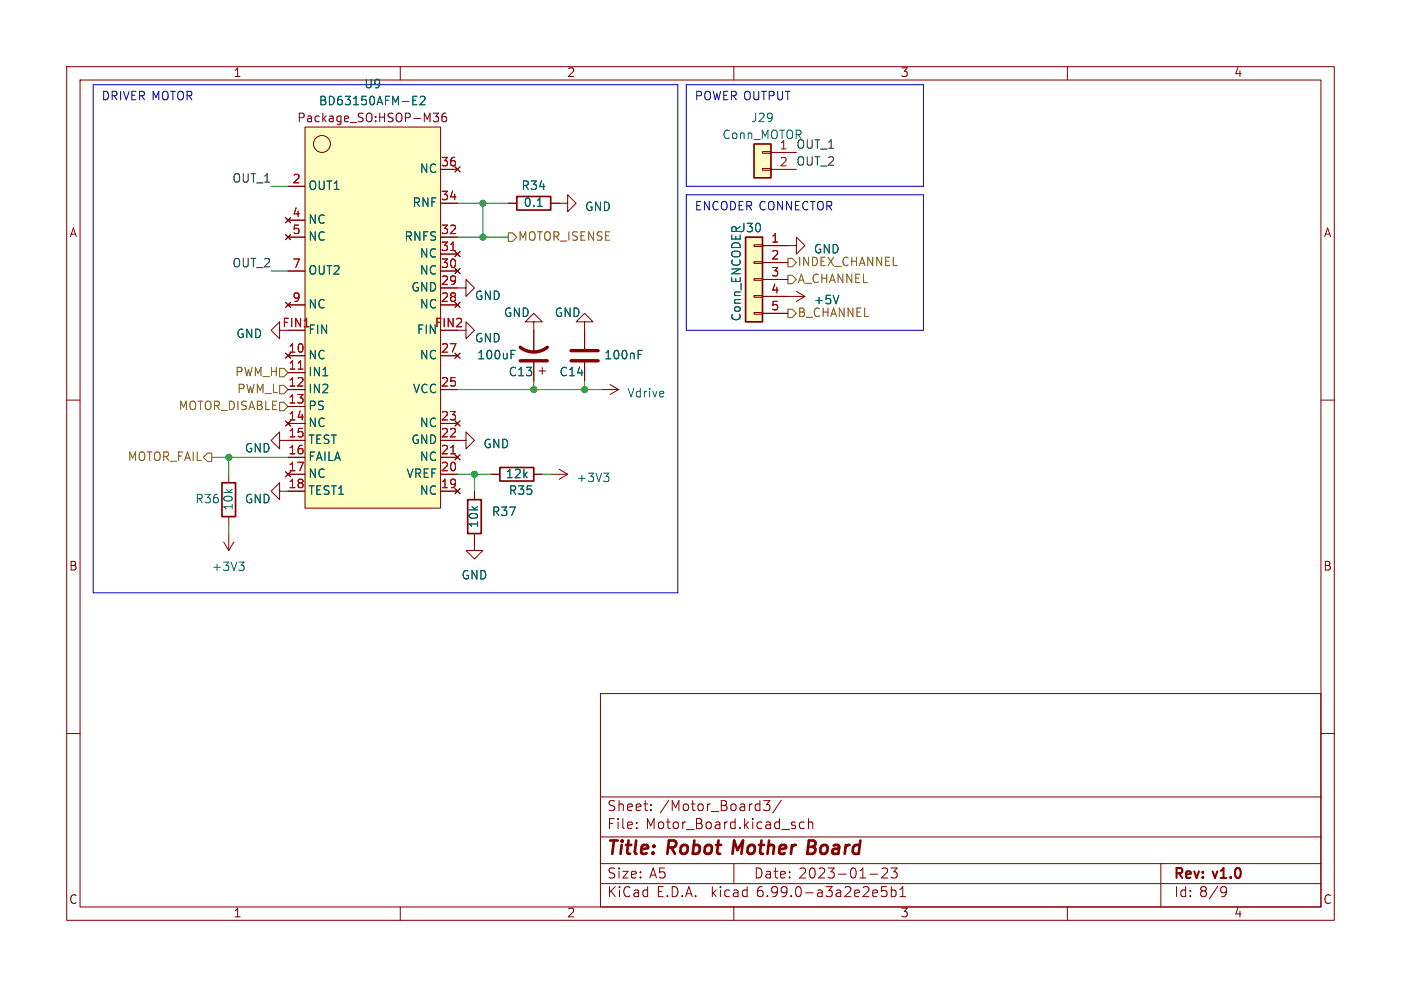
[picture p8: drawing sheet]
<svg xmlns="http://www.w3.org/2000/svg" width="210mm" height="148mm" viewBox="0 0 210 148" stroke-linecap="round" stroke-linejoin="round" font-family="sans-serif">
<g fill="none" stroke="#840000" stroke-width=".15">
<path d="M10 10h190v128h-190zM12 12h186v124h-186zM45.7 19.1h20.3v57.1h-20.3zM60 10v2M110 10v2M160 10v2M42.8 32.6l.8 .8M42.8 35.2l.8 .7M43.2 27.9h2.5M43.2 33h2.5M43.2 35.6h2.5M43.6 32.6l-.8 .8"/>
<path d="M43.6 35.2l-.8 .7M66 38.1h2.6M68.2 37.7l.8 .8M68.2 25l.8 .8M69 37.7l-.8 .8M69 25l-.8 .8M76.2 30.5h1.3M82.5 30.5h2.6v-1.3l1.3 1.3-1.3 1.3v-1.3M113 39.2h1.3v.3h-1.3zM113 36.7h1.3v.3h-1.3zM114.3 25.3h1.3v.2h-1.3zM114.3 22.7h1.3v.3h-1.3z"/>
<path d="M114.3 36.8h5.1v-1.2l1.2 1.2-1.2 1.3v-1.3M114.3 39.4h3.8M115.6 22.9h3.8M115.6 25.4h3.8M10 60h2M41.9 49.5v-1.2l-1.3 1.2 1.3 1.3v-1.3h1.3M42.8 53l.8 .7M42.8 45.3l.8 .8M43.2 55.9h2.5M43.2 40.6h2.5M43.2 45.7h2.5M43.6 53l-.8 .7"/>
<path d="M43.6 45.3l-.8 .8M68.2 53l.8 .7M68.2 45.3l.8 .8M68.2 40.3l.8 .7M68.6 49.5h1.2v-1.2l1.3 1.2-1.3 1.3v-1.3M68.6 43.2h1.2v-1.3l1.3 1.3-1.3 1.3v-1.3M69 45.3l-.8 .8M69 53l-.8 .7M69 40.3l-.8 .7M80 48.3h1.3l-1.3-1.3-1.3 1.3h1.3v4.5M80 54.4v2.8M80.8 55.6h1"/>
<path d="M81.3 55.1v1M87.6 48.3h1.3l-1.3-1.3-1.2 1.3h1.2v4M87.6 54.4v2.8M90.2 58.4h2.5M91.4 57.7l1.3 .7M92.7 58.4l-1.3 .8M113 46.9h1.3v.2h-1.3zM113 44.3h1.3v.3h-1.3zM113 41.8h1.3v.2h-1.3zM114.3 44.5h6.3M114.3 41.9h3.8M114.3 47h3.8"/>
<path d="M119.4 43.7l1.2 .8M120.6 44.5l-1.2 .7M198 60h2M34.3 71.1v1.3M34.3 77.5v1.2M41.9 73.7v-1.3l-1.3 1.3 1.3 1.2v-1.2h1.3M41.9 66v-1.2l-1.3 1.2 1.3 1.3v-1.3h1.3M42.8 63.1l.8 .8M42.8 70.7l.8 .8M43.6 63.1l-.8 .8M43.6 70.7l-.8 .8M66 68.6h2.6"/>
<path d="M68.2 73.3l.8 .7M68.2 68.2l.8 .8M68.2 63.1l.8 .8M68.6 66h1.2v-1.2l1.3 1.2-1.3 1.3v-1.3M69 73.3l-.8 .7M69 68.2l-.8 .8M69 63.1l-.8 .8M71.1 73.7v1.2M73.7 71.1h1.2M80 71.1h1.3M82.5 71.1h2.6M83.8 70.4l1.3 .7"/>
<path d="M85.1 71.1l-1.3 .8M33.5 81.3l.8 1.3M34.3 80v2.6M35.1 81.3l-.8 1.3M71.1 80v2.6h1.3l-1.3 1.2-1.3-1.2h1.3M10 110h2M90 104h108v32h-108zM90 119.5h108M117.1 120l-1.3 1.9M198 110h2M60 136v2M90 132.5h108"/>
<path d="M90 129.5h108M90 125.5h108M98.9 130.2h.7M99.4 130.7l.3 .3v.4l-.3 .3M110 136v2M110 129.5v3M113.9 120.1v1.5M113.9 120.6h-.4l-.3 .2v.5l.1 .2h.6M114.5 120.1h.9l-.5 .5a.41 .41 0 0 1 .5 .3v.4l-.1 .2-.6 .1-.2-.2M117.2 124.4h1.1M119.2 123.3h-.4l-.2 .2 .1 .2 .5 .1v.4h-.6M120.5 123.3h-.4l-.3 .2v.5l.2 .2h.5"/>
<path d="M121.2 123.4a.37 .37 0 0 1 .6 .1v.8M121.2 122.8v1.5M128.3 133.5h.4l.1 .3-.7 .2M128.7 134.4l-.4 .1M129.4 133.1l.2-.1h.5a.41 .41 0 0 1 .1 .6l-.9 .9h.9M130.4 131.1h1.2M130.8 134l.7-.2v-.3h-.5l-.2 .2 .1 .7h.6M132.2 130.3l.2-.1h.5a.41 .41 0 0 1 .1 .6l-.9 .9h1M132.9 133h-.7l-.1 .7 .2-.2 .5 .1 .2 .2-.1 .5-.2 .2h-.4l-.2-.2M133.5 130.2h1l-.5 .5a.41 .41 0 0 1 .5 .3v.4l-.2 .2-.5 .1-.3-.2M133.6 133.5h.4l.3 .2v.5l-.1 .2h-.6M133.6 133v1.5"/>
<path d="M134.9 134.5h.8M134.9 133.4l.4-.4v1.5M160 136v2M174 129.5v6.5M182.6 132.9l-1.3 1.9M183.8 133.6l-.2 .3-.5-.1-.1-.2v-.4l.1-.2h.5l.2 .1a.99 .99 0 0 1-.4 1.4h-.3"/>
<circle cx="48.3" cy="21.6" r="1.27"/>
</g>
<path d="M185.8 130.3a1.26 1.26 0 0 1 0 1.2" fill="none" stroke="#840000" stroke-width=".3"/>
<path d="M126.8 126.7l-.2 1.3M127.4 126.7a.59 .59 0 0 0-.7 .4M128.9 126.8a.66 .66 0 0 0-1 .3l-.1 .6 .2 .2 .1 .1 .6-.1M129 126l-.3 2" fill="none" stroke="#840000" stroke-width=".4"/>
<g fill="#ffffc2" stroke="#ffffc2" stroke-width=".15">
<path d="M45.7 19.1h20.3v57.1h-20.3z"/>
<path d="M111.8 35.6h2.5v12.7h-2.5z"/>
<path d="M113 21.6h2.6v5.1h-2.6z"/>
</g>
<path d="M48.1 15h.4M48.5 14.4h-.4v1.3h.5M63.2 14.4l.4 .1 .1 .3-.8 .9h.8" fill="none" stroke="#006464" stroke-width=".15"/>
<path d="M44.9 17.6h.5M45.4 17h-.5v1.2M66.8 17a.5 .5 0 0 0-.6 .5v.5l.1 .2h.4l.2-.1v-.4l-.1-.2h-.3l-.3 .2" fill="none" stroke="#840084" stroke-width=".15"/>
<path d="M78 52.1a3.3 3.3 0 0 0 4 0M78 54.1h4M85.6 54.1h4.1M85.6 52.6h4.1" fill="none" stroke="#840000" stroke-width=".51"/>
<path d="M77.5 29.5h5v2h-5zM111.8 35.6h2.5v12.7h-2.5zM113 21.6h2.6v5.1h-2.6zM33.3 72.4h2v5.1h-2zM70.1 74.9h2v5.1h-2zM74.9 70.1h5.1v2h-5.1z" fill="none" stroke="#840000" stroke-width=".25"/>
<path d="M76.2 34.9h.6l.7 .7-.7 .6h-.6zM118.1 38.7h.6l.7 .7-.7 .6h-.6zM41.9 55.2h.6l.7 .7-.7 .6h-.6zM41.9 57.8h.6l.7 .6-.7 .7h-.6zM118.1 46.4h.6l.7 .6-.7 .6h-.6zM118.1 41.3h.6l.7 .6-.7 .6h-.6zM31.1 67.9h.6v1.3h-.6l-.6-.6zM41.9 60.3h.6l.7 .7-.7 .6h-.6z" fill="none" stroke="#725600" stroke-width=".15"/>
<path d="M14 12.7h87.6v76.2h-87.6zM102.9 12.7h35.5v15.2h-35.5zM102.9 29.2h35.5v20.3h-35.5z" fill="none" stroke="#0000c2" stroke-width=".15"/>
<g fill="none" stroke="#009600" stroke-width=".15">
<path d="M40.6 27.9h2.6M68.6 30.5h7.6M68.6 35.6h7.6M72.4 30.5v5.1M40.6 40.6h2.6M68.6 58.4h21.6M80 57.2v1.2M87.6 57.2v1.2M31.7 68.6h11.5M34.3 68.6v2.5M34.3 78.7v1.3M68.6 71.1h5.1"/>
<path d="M71.1 71.1v2.6M81.3 71.1h1.2"/>
</g>
<g fill="#009600" stroke="#009600" stroke-width=".15">
<circle cx="87.6" cy="58.4" r=".46"/>
<circle cx="80" cy="58.4" r=".46"/>
<circle cx="72.4" cy="30.5" r=".46"/>
<circle cx="34.3" cy="68.6" r=".46"/>
<circle cx="72.4" cy="35.6" r=".46"/>
<circle cx="71.1" cy="71.1" r=".46"/>
</g>
<text font-size="2.8" fill="#840000" x="91" y="128.3">Title: Robot Mother Board</text>
<g font-size="2.1" fill="#840000">
<text x="91" y="124.5">File: Motor_Board.kicad_sch</text>
<text x="91" y="121.8">Sheet: /Motor_Board3/</text>
<text x="91" y="131.9">Size: A5</text>
<text x="113" y="131.9">Date: 2023-01-23</text>
<text x="176" y="131.9">Rev: v1.0</text>
<text x="91" y="134.7">KiCad E.D.A. kicad 6.99.0-a3a2e2e5b1</text>
<text x="176" y="134.7">Id: 8/9</text>
</g>
<g font-size="1.8" fill="#840000">
<text x="35" y="11.6">1</text>
<text x="85" y="11.6">2</text>
<text x="135" y="11.6">3</text>
<text x="185" y="11.6">4</text>
<text x="10.3" y="35.6">A</text>
<text x="198.4" y="35.6">A</text>
<text x="10.3" y="85.7">B</text>
<text x="198.4" y="85.7">B</text>
<text x="10.3" y="135.6">C</text>
<text x="35" y="137.7">1</text>
<text x="85" y="137.7">2</text>
<text x="135" y="137.7">3</text>
<text x="185" y="137.7">4</text>
<text x="198.4" y="135.6">C</text>
</g>
<g font-size="1.8" fill="#0000c2">
<text x="15.2" y="15.2">DRIVER MOTOR</text>
<text x="104.1" y="15.2">POWER OUTPUT</text>
<text x="104.1" y="31.8">ENCODER CONNECTOR</text>
</g>
<g font-size="1.8" fill="#006464">
<text x="48.9" y="15.9">BD63150AFM-E2</text>
<text x="54.7" y="13.3">U9</text>
<text x="108.3" y="21">Conn_MOTOR</text>
<text x="112.8" y="18.4">J29</text>
<text x="46.2" y="28.6">OUT1</text>
<text x="63" y="26">NC</text>
<text x="78.4" y="28.6">R34</text>
<text x="46.2" y="33.7">NC</text>
<text x="61.9" y="31.1">RNF</text>
<text x="78.8" y="31.1">0.1</text>
<text x="87.7" y="31.8">GND</text>
<text x="111.1" y="34.9">J30</text>
<text x="46.2" y="36.2">NC</text>
<text x="46.2" y="41.3">OUT2</text>
<text x="60.7" y="36.2">RNFS</text>
<text x="63" y="41.3">NC</text>
<text x="63" y="38.7">NC</text>
<text x="122" y="38.1">GND</text>
<text x="46.2" y="46.4">NC</text>
<text x="61.6" y="43.8">GND</text>
<text x="63" y="46.4">NC</text>
<text x="71.2" y="45.1">GND</text>
<text x="75.5" y="47.6">GND</text>
<text x="83.1" y="47.6">GND</text>
<text x="122.3" y="45.7">+5V</text>
<text x="35.4" y="50.8">GND</text>
<text x="46.2" y="54">NC</text>
<text x="46.2" y="50.2">FIN</text>
<text x="63" y="54">NC</text>
<text x="71.2" y="51.4">GND</text>
<text x="71.9" y="54">100uF</text>
<text x="91" y="54">100nF</text>
<text x="111.1" y="48.1" transform="rotate(-90 111.1 48.1)">Conn_ENCODER</text>
<text x="46.2" y="56.5">IN1</text>
<text x="46.2" y="59.1">IN2</text>
<text x="61.8" y="59.1">VCC</text>
<text x="76.5" y="56.5">C13</text>
<text x="84.1" y="56.5">C14</text>
<text x="94.2" y="59.7">Vdrive</text>
<text x="46.2" y="61.6">PS</text>
<text x="46.2" y="64.1">NC</text>
<text x="63" y="64.1">NC</text>
<text x="36.7" y="67.9">GND</text>
<text x="46.2" y="66.7">TEST</text>
<text x="46.2" y="69.2">FAILA</text>
<text x="46.2" y="71.8">NC</text>
<text x="60.8" y="71.8">VREF</text>
<text x="61.6" y="66.7">GND</text>
<text x="63" y="69.2">NC</text>
<text x="72.4" y="67.3">GND</text>
<text x="76.1" y="71.8">12k</text>
<text x="29.5" y="75.6">R36</text>
<text x="35" y="76.3" transform="rotate(-90 35 76.3)">10k</text>
<text x="36.7" y="75.6">GND</text>
<text x="46.2" y="74.3">TEST1</text>
<text x="63" y="74.3">NC</text>
<text x="74" y="77.5">R37</text>
<text x="76.5" y="74.3">R35</text>
<text x="86.9" y="72.4">+3V3</text>
<text x="71.8" y="78.9" transform="rotate(-90 71.8 78.9)">10k</text>
<text x="32.2" y="85.7">+3V3</text>
<text x="69.2" y="87">GND</text>
</g>
<text font-size="1.8" fill="#840084" x="45.7" y="18.4">Package_SO:HSOP-M36</text>
<g font-size="1.8" fill="#a90000">
<text x="117" y="22.6">1</text>
<text x="44" y="27.7">2</text>
<text x="66.3" y="25.1">36</text>
<text x="117" y="25.1">2</text>
<text x="44" y="32.8">4</text>
<text x="44" y="35.3">5</text>
<text x="66.3" y="35.3">32</text>
<text x="66.3" y="30.2">34</text>
<text x="44" y="40.4">7</text>
<text x="66.3" y="40.4">30</text>
<text x="66.3" y="37.8">31</text>
<text x="115.7" y="36.6">1</text>
<text x="115.7" y="39.1">2</text>
<text x="115.7" y="41.7">3</text>
<text x="44" y="45.5">9</text>
<text x="66.3" y="45.5">28</text>
<text x="66.3" y="42.9">29</text>
<text x="115.7" y="44.2">4</text>
<text x="115.7" y="46.7">5</text>
<text x="42.5" y="49.3">FIN1</text>
<text x="43.5" y="53.1">10</text>
<text x="62.7" y="50.2">FIN</text>
<text x="65.4" y="49.3">FIN2</text>
<text x="66.3" y="53.1">27</text>
<text x="43.5" y="55.6">11</text>
<text x="43.5" y="58.2">12</text>
<text x="66.3" y="58.2">25</text>
<text x="43.5" y="60.7">13</text>
<text x="43.5" y="63.2">14</text>
<text x="43.5" y="65.8">15</text>
<text x="66.3" y="65.8">22</text>
<text x="66.3" y="63.2">23</text>
<text x="43.5" y="68.3">16</text>
<text x="43.5" y="70.9">17</text>
<text x="66.3" y="70.9">20</text>
<text x="66.3" y="68.3">21</text>
<text x="43.5" y="73.4">18</text>
<text x="66.3" y="73.4">19</text>
</g>
<g font-size="1.8" fill="#0f0f0f">
<text x="119.4" y="22.5">OUT_1</text>
<text x="34.9" y="27.6">OUT_1</text>
<text x="119.4" y="25.1">OUT_2</text>
<text x="34.9" y="40.3">OUT_2</text>
</g>
<g font-size="1.8" fill="#725600">
<text x="77.7" y="36.2">MOTOR_ISENSE</text>
<text x="119.6" y="40">INDEX_CHANNEL</text>
<text x="119.6" y="47.6">B_CHANNEL</text>
<text x="119.6" y="42.5">A_CHANNEL</text>
<text x="35.1" y="56.5">PWM_H</text>
<text x="35.3" y="59.1">PWM_L</text>
<text x="26.4" y="61.6">MOTOR_DISABLE</text>
<text x="18.8" y="69.2">MOTOR_FAIL</text>
</g>
</svg>
